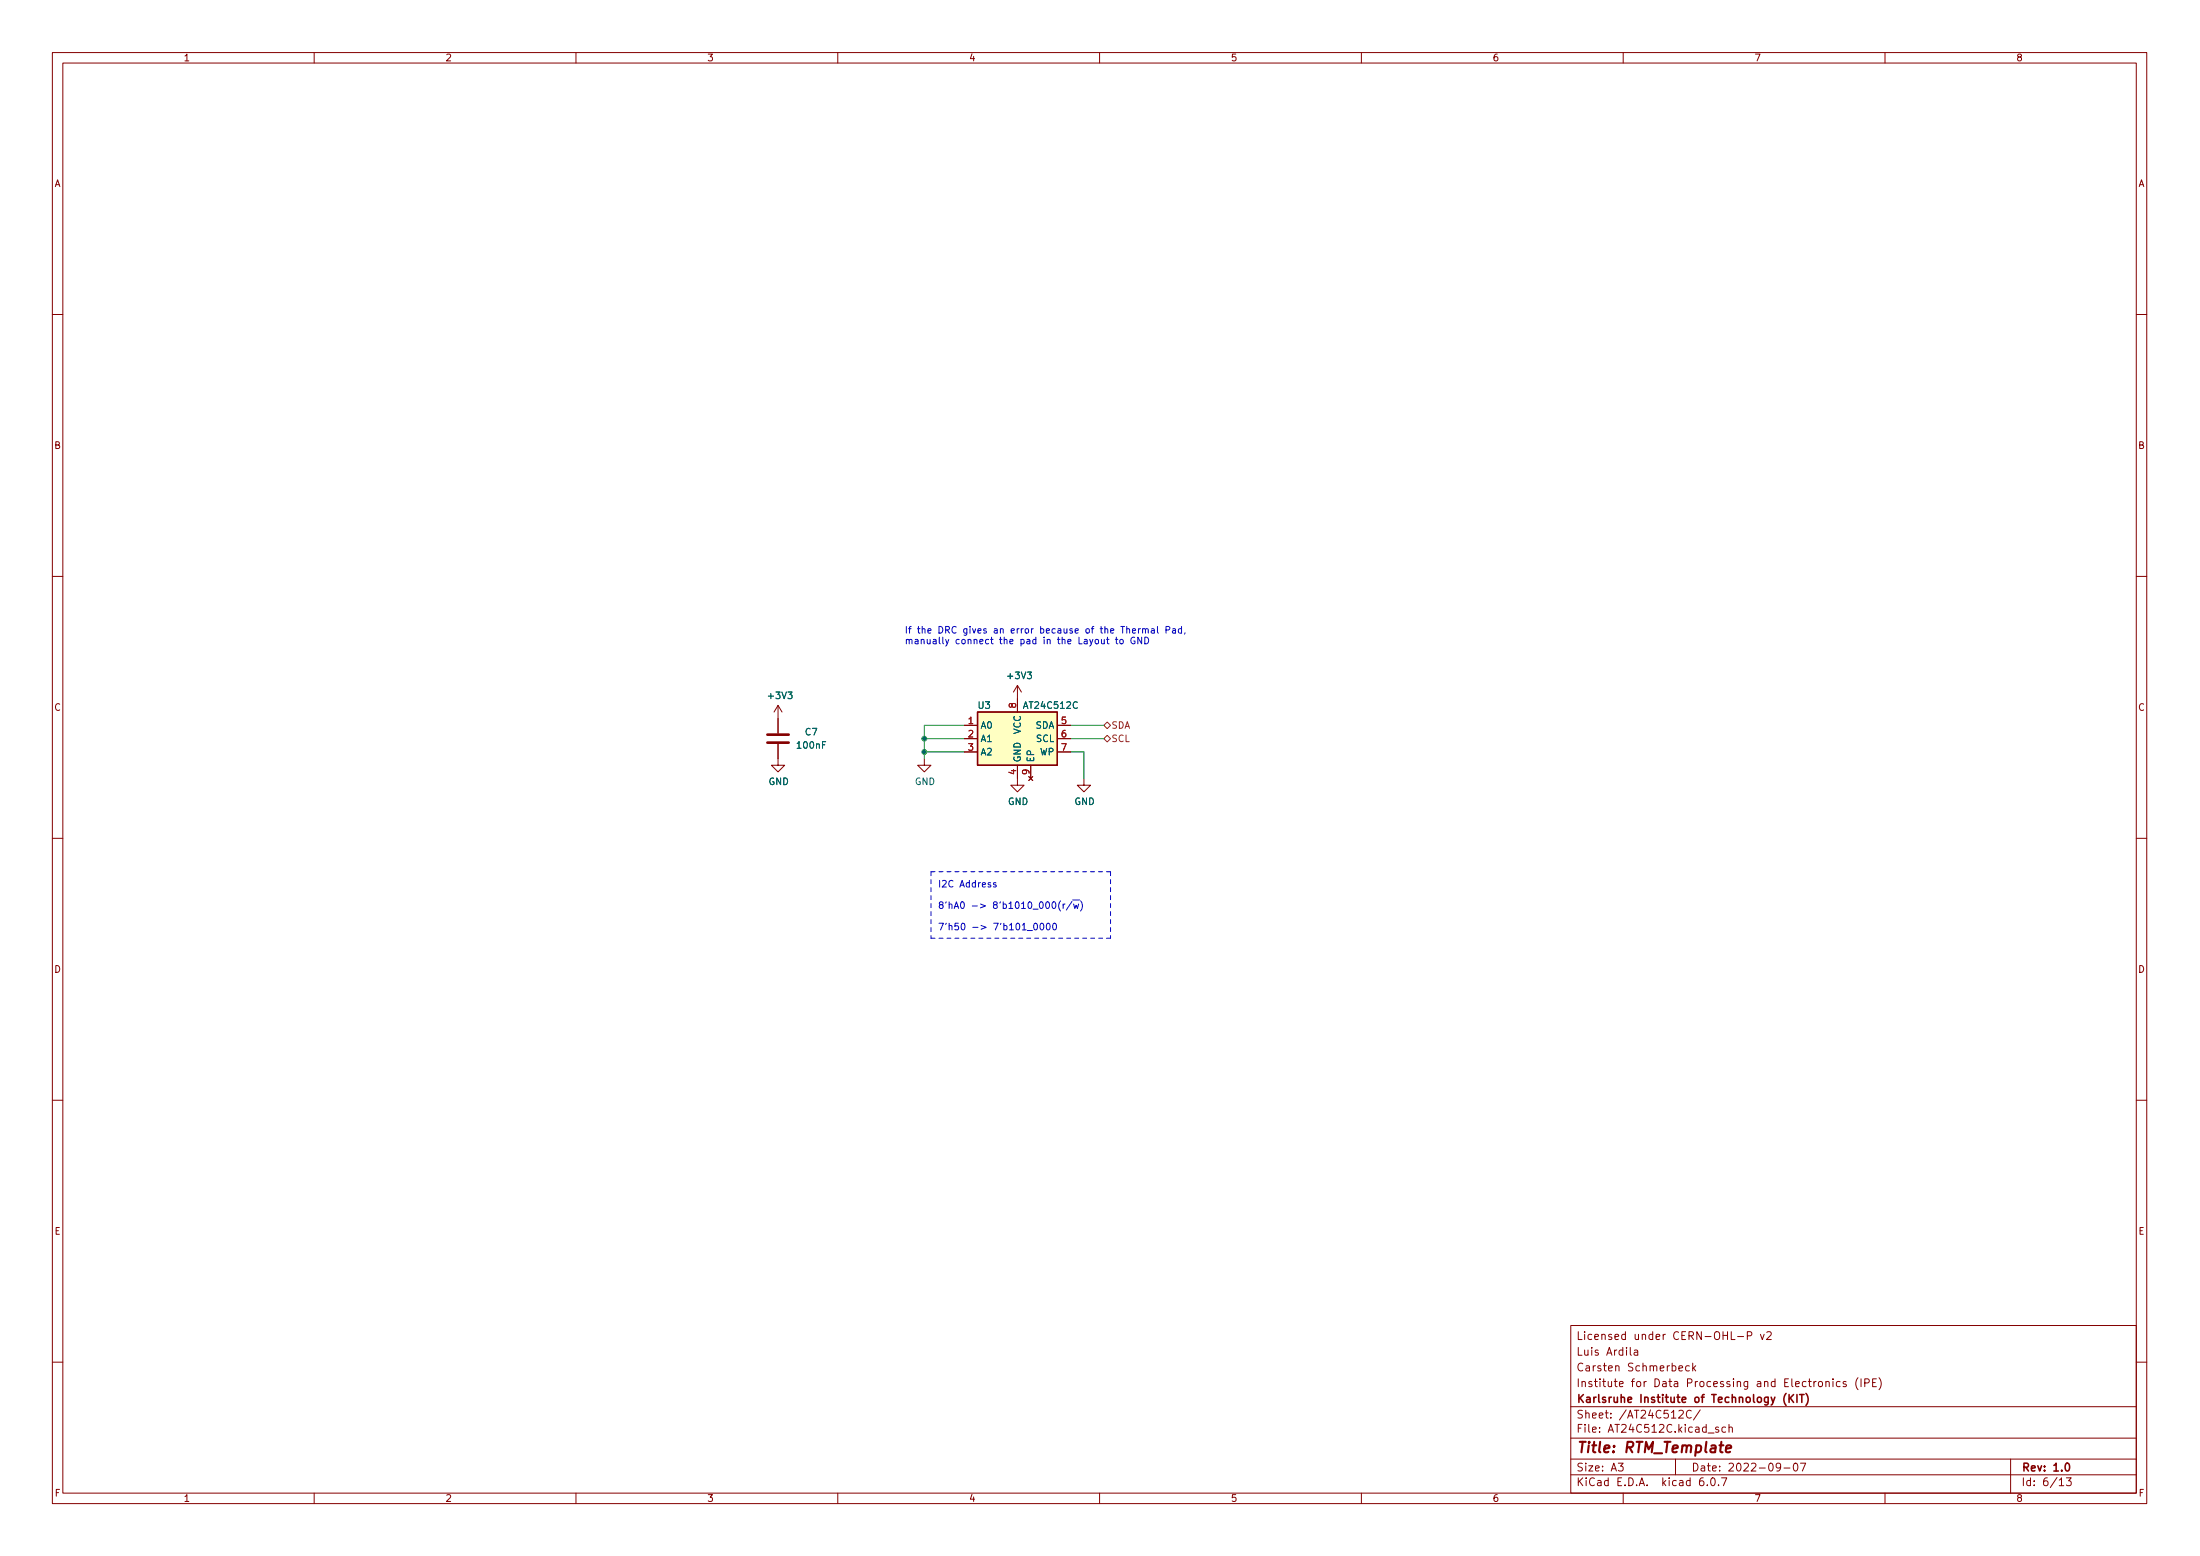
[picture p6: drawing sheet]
<svg xmlns="http://www.w3.org/2000/svg" width="420mm" height="297mm" viewBox="0 0 420 297" stroke-linecap="round" stroke-linejoin="round" font-family="sans-serif">
<g fill="none" stroke="#840000" stroke-width=".19">
<path d="M10 10h400v277h-400zM12 12h396v273h-396zM60 10v2M110 10v2M160 10v2M210 10v2M260 10v2M310 10v2M360 10v2M10 60h2M408 60h2M10 110h2"/>
<path d="M408 110h2M148.6 134.7v5.3M148.6 134.7l-.8 1.2M148.6 134.7l.8 1.2M184.1 138.5h2.6M194.3 130.8l-.8 1.3M194.3 130.8v5.1M194.3 130.8l.8 1.3M201.9 138.5h2.6M148.6 142v4.1h1.3l-1.3 1.3-1.3-1.3h1.3M176.5 144.8v1.3h1.3l-1.3 1.3-1.2-1.3h1.2M184.1 141h2.6"/>
<path d="M184.1 143.5h2.6M194.3 146.1v3.8h1.3l-1.3 1.3-1.3-1.3h1.3M196.5 148.2l.7 .8M196.8 146.1v2.5M197.2 148.2l-.7 .8M201.9 141h2.6M201.9 143.5h2.6M207 148.6v1.3h1.3l-1.3 1.3-1.3-1.3h1.3M10 160h2M408 160h2M10 210h2M408 210h2"/>
<path d="M300 253h108v32h-108zM311.4 257.2v1.3l.2 .2M312.1 257.8h.6l.1 .9M312.8 258.1h-.5a.29 .29 0 0 0-.2 .3 .29 .29 0 0 0 .2 .3l.5-.1M331.9 255.1h1.1M333.7 255l.7-.1 .2-.2-.1-.3-.2-.2h-.6v1.5M336.2 254.7l.4 1 .3-1M337.4 254.4l.6-.2 .2 .2 .1 .2-.9 1.1h.9M10 260h2M300 278.5h108M300 274.5h108M300 268.5h108"/>
<path d="M309.1 279.3h.9l-.5 .6 .4 .1v.7l-.2 .1-.6-.1M320 278.5v3M320.6 269.4l.6-.2 .2 .2 .1 .2-.9 1.1h.9M320.6 261.2l.8-.1-.1-.3-.4-.1-.3 .2 .1 .7h.6M322.6 260.8l-.4-.1-.3 .3 .2 .6h.5M323 269.4a.6 .6 0 0 0-.8 0 .6 .6 0 0 0-.1 .7 .56 .56 0 0 0 .3 .5 .56 .56 0 0 0 .6 0M323.3 260.2v1.5M323.4 261.1l.4 .6M323.8 260.7l-.5 .6M324.7 269.1l-1.3 2M328.2 272.5l-.3-.1-.3 .2 .1 .2 .5 .2v.3h-.6M329.6 272.5l-.5-.1-.2 .3 .1 .6h.6"/>
<path d="M330.2 272.6l.2-.2 .4 .1 .1 .9M330.2 271.9v1.5M340.1 280l-.3 .2h-.3l-.3-.2 .2-.6 .4-.1 .2 .2a.99 .99 0 0 1-.4 1.3h-.2M342.7 279.4l.2-.1a.8 .8 0 0 1 .5 .8 .8 .8 0 0 1-.5 .7 1 1 0 0 1-.2-1.4zM343.8 279.3h1.1l-.7 1.5M347.4 263.8l.4-.1 .3 .3v.4l-.3 .3-.4-.1-.1-.2zM348.7 263.9l.2-.2 .4 .1 .1 .9M348.7 263.7v1M350.1 263.2v.2M350.1 263.7v1M351.4 263.8l-.4-.1-.3 .3 .2 .6h.5M352.6 263.8l-.4-.1-.2 .2 .1 .2 .5 .2v.3h-.6"/>
<path d="M354.9 263a1.72 1.72 0 0 0 0 2.3M355.4 263.2v1.5M356.1 264l.7-.1 .2-.2-.1-.3-.2-.2h-.6v1.5M357.6 263.9h.5M358.4 263.2h-.8v1.5h.8M358.9 263a1.72 1.72 0 0 1 0 2.3M384 278.5v6.5M408 260h2M60 285v2M110 285v2M160 285v2M210 285v2"/>
<path d="M260 285v2M300 281.5h108M310 285v2M325.3 282.1a.59 .59 0 0 0-.7 .7v.5l.1 .2 .4 .1 .3-.1v-.5l-.1-.2-.4-.1-.3 .3M326.1 283.5v.1M326.8 282.3l.3-.2a.8 .8 0 0 1 .5 .8 .8 .8 0 0 1-.5 .7l-.3-.1-.1-.5zM328.2 283.5v.1M328.8 282.1h1l-.7 1.5M340.7 280.2h1.2M360 285v2M393.3 282.5l.4-.4v1.5M393.3 283.6h.8"/>
<path d="M394.6 282.1h1l-.5 .6 .4 .1v.7l-.2 .1-.7-.1"/>
</g>
<path d="M341.1 266a1.73 1.73 0 0 0 0 2.3M341.7 266.2v1.5M341.9 266.9l.6 .8M342.5 266.2l-.8 .9M343.2 266.2v1.5M343.7 266.2h.8M344.1 266.2v1.5M344.9 266a1.73 1.73 0 0 1 0 2.3M394.6 279.4l.2-.1a.8 .8 0 0 1 .5 .8 .8 .8 0 0 1-.5 .7 1 1 0 0 1-.2-1.4z" fill="none" stroke="#840000" stroke-width=".3"/>
<path d="M329.6 276.6l1-.2v-.4l-.6-.1-.3 .3v.9h.7" fill="none" stroke="#840000" stroke-width=".4"/>
<path d="M186.7 135.9h15.2v10.2h-15.2z" fill="#ffffc2" stroke="#ffffc2" stroke-width=".19"/>
<path d="M186.7 135.9h15.2v10.2h-15.2z" fill="none" stroke="#840000" stroke-width=".25"/>
<path d="M146.6 141.8h4M146.6 140.2h4" fill="none" stroke="#840000" stroke-width=".51"/>
<path d="M210.8 138.5l.7-.7 .6 .7-.6 .6zM210.8 141l.7-.6 .6 .6-.6 .6z" fill="none" stroke="#725600" stroke-width=".19"/>
<g fill="none" stroke="#0000c2" stroke-width=".19">
<path d="M221.1 119.6v1.1l.1 .2M225.7 119.6v1.3M210.4 122.1v.7l.3 .1 .2-.1M210.9 122.1v.8M211.3 122.1h.5M211.5 121.6v1.1l.3 .2M213 122.1h.5M213.2 121.6v1.1l.3 .2M214 122.1h.3l.2 .2v.4l-.2 .2-.3-.1-.1-.1zM216.3 120.4l.6-.1-.1-.2-.3-.1-.2 .2v.6h.5M216.7 121.7a.59 .59 0 0 0-.7 .6 .59 .59 0 0 0 .7 .5l.1-.4h-.3M217.4 120v.9"/>
<path d="M217.8 120l-.4 .3M218 121.6v1.3l-.7-1.3v1.3M218.2 120.1l.2-.1 .3 .1 .1 .8M218.2 120v.9M218.6 121.6a.64 .64 0 0 1 .8 .7 .64 .64 0 0 1-.8 .6zM218.8 120.2l.1-.2 .3 .1 .1 .8M219.9 120.1h.5l.1 .8M220.5 120.3l-.5 .1-.2 .2 .2 .3 .5-.1M222.7 120.3l.6-.1 .1-.2v-.3l-.7-.1v1.3M224 120.1h.4l.1 .8M224.5 120.3l-.4 .1-.2 .2 .2 .3 .4-.1M225.7 120.1l-.4-.1-.3 .3 .2 .5h.5"/>
<path d="M226.3 120.8l-.1 .2M190.2 168.6l-.3-.1-.2 .2 .1 .2 .4 .1v.3h-.5M196.2 177.6h1M197.6 176.3l.1-.1a.68 .68 0 0 1 .5 .7 .68 .68 0 0 1-.5 .6 .84 .84 0 0 1-.1-1.2zM198.7 176.4l.2-.2a.68 .68 0 0 1 .5 .7 .68 .68 0 0 1-.5 .6l-.3-.5zM200 176.3l.1-.1a.68 .68 0 0 1 .5 .7 .68 .68 0 0 1-.5 .6 .84 .84 0 0 1-.1-1.2zM201.2 176.3l.1-.1a.68 .68 0 0 1 .5 .7 .68 .68 0 0 1-.5 .6 .84 .84 0 0 1-.1-1.2zM203 172.6v.8M203.4 172.6l-.4 .2M204.7 172.1l-1.1 1.6M204.8 171.8h1.4M205 172.6l.3 .8 .2-.6 .3 .6 .2-.8"/>
<path d="M206.4 172a1.46 1.46 0 0 1 0 1.9"/>
</g>
<path d="M177.8 166.4v12.7M177.8 179.1h34.3M177.8 166.4h34.3M212.1 166.4v12.7" fill="none" stroke="#0000c2" stroke-width=".19" stroke-dasharray=".8 .8"/>
<path d="M184.1 138.5h-7.6v6.3M204.5 138.5h6.3M176.5 143.5h7.6M176.5 141h7.6M204.5 143.5h2.5v5.1M204.5 141h6.3" fill="none" stroke="#009600" stroke-width=".19"/>
<g fill="#009600" stroke="#009600" stroke-width=".19">
<circle cx="176.5" cy="143.5" r=".46"/>
<circle cx="176.5" cy="141" r=".46"/>
</g>
<text font-size="2.8" fill="#840000" x="301" y="277.3">Title: RTM_Template</text>
<g font-size="2.1" fill="#840000">
<text x="301" y="255.8">Licensed under CERN-OHL-P v2</text>
<text x="301" y="261.8">Carsten Schmerbeck</text>
<text x="301" y="258.8">Luis Ardila</text>
<text x="301" y="267.8">Karlsruhe Institute of Technology (KIT)</text>
<text x="301" y="264.8">Institute for Data Processing and Electronics (IPE)</text>
<text x="301" y="273.5">File: AT24C512C.kicad_sch</text>
<text x="301" y="270.8">Sheet: /AT24C512C/</text>
<text x="301" y="280.9">Size: A3</text>
<text x="323" y="280.9">Date: 2022-09-07</text>
<text x="386" y="280.9">Rev: 1.0</text>
<text x="301" y="283.7">KiCad E.D.A. kicad 6.0.7</text>
<text x="386" y="283.7">Id: 6/13</text>
</g>
<g font-size="1.8" fill="#840000">
<text x="35" y="11.7">1</text>
<text x="85" y="11.7">2</text>
<text x="135" y="11.7">3</text>
<text x="185" y="11.7">4</text>
<text x="235" y="11.7">5</text>
<text x="285" y="11.7">6</text>
<text x="335" y="11.7">7</text>
<text x="385" y="11.7">8</text>
<text x="10.3" y="35.7">A</text>
<text x="408.3" y="35.7">A</text>
<text x="10.3" y="85.7">B</text>
<text x="408.3" y="85.7">B</text>
<text x="10.3" y="135.7">C</text>
<text x="408.3" y="135.7">C</text>
<text x="10.3" y="185.7">D</text>
<text x="408.3" y="185.7">D</text>
<text x="10.4" y="235.7">E</text>
<text x="408.4" y="235.7">E</text>
<text x="10.4" y="285.7">F</text>
<text x="35" y="286.7">1</text>
<text x="85" y="286.7">2</text>
<text x="135" y="286.7">3</text>
<text x="185" y="286.7">4</text>
<text x="235" y="286.7">5</text>
<text x="285" y="286.7">6</text>
<text x="335" y="286.7">7</text>
<text x="385" y="286.7">8</text>
<text x="408.4" y="285.7">F</text>
</g>
<g font-size="1.8" fill="#0000c2">
<text x="172.7" y="120.9">If the DRC gives an error because of the Thermal Pad,</text>
<text x="172.7" y="123">manually connect the pad in the Layout to GND</text>
<text x="179.1" y="169.4">I2C Address</text>
<text x="179.1" y="173.5">8'hA0 -&gt; 8'b1010_000(r/~{w})</text>
<text x="179.1" y="177.6">7'h50 -&gt; 7'b101_0000</text>
</g>
<g font-size="1.8" fill="#006464">
<text x="192.6" y="129.6">+3V3</text>
<text x="146.9" y="133.4">+3V3</text>
<text x="186.8" y="135.3">U3</text>
<text x="195.7" y="135.3">AT24C512C</text>
<text x="152.4" y="142.9">100nF</text>
<text x="153.8" y="140.4">C7</text>
<text x="187.2" y="139.1">A0</text>
<text x="187.2" y="141.6">A1</text>
<text x="194.9" y="140.2" transform="rotate(-90 194.9 140.2)">VCC</text>
<text x="197.7" y="139.1">SDA</text>
<text x="197.9" y="141.6">SCL</text>
<text x="146.8" y="149.8">GND</text>
<text x="174.7" y="149.8">GND</text>
<text x="187.2" y="144.2">A2</text>
<text x="194.9" y="145.6" transform="rotate(-90 194.9 145.6)">GND</text>
<text x="197.5" y="145.6" transform="rotate(-90 197.5 145.6)">EP</text>
<text x="198.6" y="144.2">WP</text>
<text x="192.5" y="153.7">GND</text>
<text x="205.2" y="153.7">GND</text>
</g>
<g font-size="1.8" fill="#a90000">
<text x="194.1" y="135.1" transform="rotate(-90 194.1 135.1)">8</text>
<text x="184.9" y="138.2">1</text>
<text x="184.9" y="140.8">2</text>
<text x="184.9" y="143.3">3</text>
<text x="202.7" y="138.2">5</text>
<text x="202.7" y="140.8">6</text>
<text x="202.7" y="143.3">7</text>
<text x="194.1" y="147.8" transform="rotate(-90 194.1 147.8)">4</text>
<text x="196.6" y="147.8" transform="rotate(-90 196.6 147.8)">9</text>
</g>
<g font-size="1.8" fill="#725600">
<text x="212.2" y="139.1">SDA</text>
<text x="212.2" y="141.6">SCL</text>
</g>
</svg>
